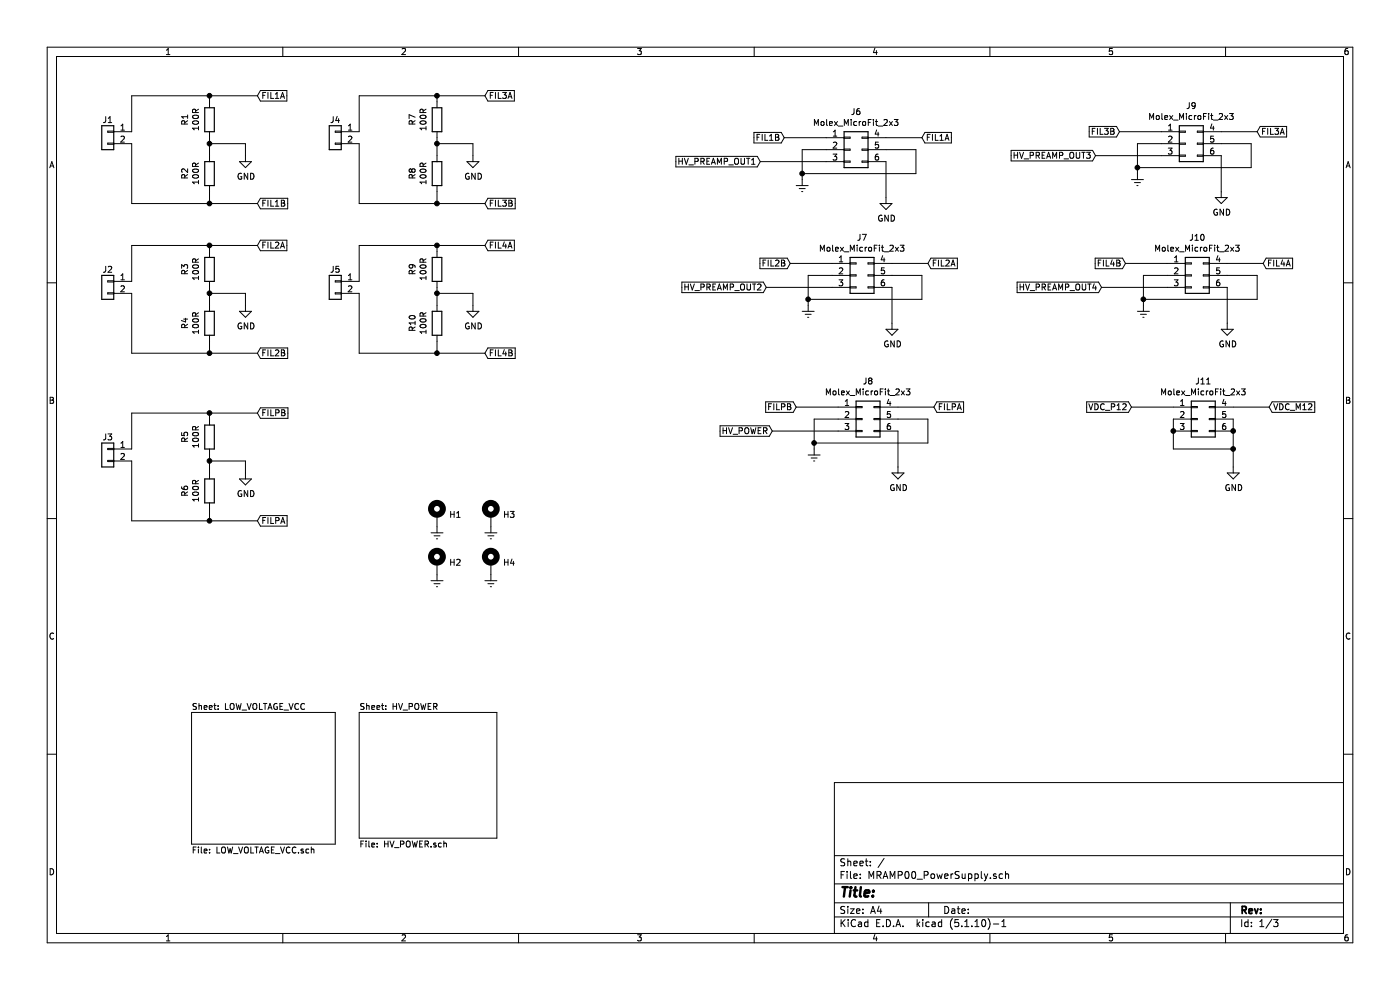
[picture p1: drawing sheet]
EESchema Schematic File Version 4
EELAYER 30 0
EELAYER END
$Descr A4 11693 8268
encoding utf-8
Sheet 1 3
Title ""
Date ""
Rev ""
Comp ""
Comment1 ""
Comment2 ""
Comment3 ""
Comment4 ""
$EndDescr
$Sheet
S 3000 5950 1150 1050
U 618ECD6A
F0 "HV_POWER" 50
F1 "HV_POWER.sch" 50
$EndSheet
$Sheet
S 1600 5950 1200 1100
U 61968BCB
F0 "LOW_VOLTAGE_VCC" 50
F1 "LOW_VOLTAGE_VCC.sch" 50
$EndSheet
$Comp
L Connector_Generic:Conn_01x02 J?
U 1 1
P 900 1100
AR Path="/618ECD6A/61A2F7F6" Ref="J?"  Part="1" 
AR Path="/619620E4/61A2F7F6" Ref="J?"  Part="1" 
AR Path="/61A2F7F6" Ref="J1"  Part="1" 
F 0 "J1" H 900 1200 50  0000 C CNN
F 1 "Conn_01x04" H 1300 1050 50  0001 C CNN
F 2 "Connector_Phoenix_GMSTB:PhoenixContact_GMSTBVA_2,5_2-G_1x02_P7.50mm_Vertical" H 900 1100 50  0001 C CNN
F 3 "~" H 900 1100 50  0001 C CNN
F 4 "1766660" H 900 1100 50  0001 C CNN "PN"
F 5 "M: 651-1766660" H 900 1100 50  0001 C CNN "FORNITORE"
F 6 "Phoenix Contact: Morsettiere innestabili 2 Pos 7.5mm pitch Through Hole Header" H 900 1100 50  0001 C CNN "NOTE"
	1    900  1100
	-1   0    0    -1  
$EndComp
$Comp
L Device:R R?
U 1 1
P 1750 1000
AR Path="/618ECD6A/61A32350" Ref="R?"  Part="1" 
AR Path="/61968BCB/61A32350" Ref="R?"  Part="1" 
AR Path="/61A32350" Ref="R1"  Part="1" 
F 0 "R1" V 1543 1000 50  0000 C CNN
F 1 "100R" V 1634 1000 50  0000 C CNN
F 2 "Resistor_SMD:R_1206_3216Metric_Pad1.30x1.75mm_HandSolder" V 1680 1000 50  0001 C CNN
F 3 "~" H 1750 1000 50  0001 C CNN
F 4 "CRGH1206F100R" V 1750 1000 50  0001 C CNN "PN"
F 5 "M: 279-CRGH1206F100R" V 1750 1000 50  0001 C CNN "FORNITORE"
F 6 "Resistori a pellicola spessa - SMD CRGH1206 1% 100R 0.5W" V 1750 1000 50  0001 C CNN "NOTE"
	1    1750 1000
	1    0    0    -1  
$EndComp
Wire Wire Line
	1750 1300 1750 1200
Wire Wire Line
	1750 1200 2050 1200
Wire Wire Line
	2050 1200 2050 1300
Connection ~ 1750 1200
Wire Wire Line
	1750 1200 1750 1150
$Comp
L power:GND #PWR01
U 1 1
P 2050 1300
F 0 "#PWR01" H 2050 1050 50  0001 C CNN
F 1 "GND" H 2055 1127 50  0000 C CNN
F 2 "" H 2050 1300 50  0001 C CNN
F 3 "" H 2050 1300 50  0001 C CNN
	1    2050 1300
	1    0    0    -1  
$EndComp
Wire Wire Line
	1100 800  1750 800 
Wire Wire Line
	1750 800  1750 850 
Wire Wire Line
	1750 1700 1750 1600
Text GLabel 2150 800  2    50   Input ~ 0
FIL1A
Wire Wire Line
	2150 800  1750 800 
Connection ~ 1750 800 
Text GLabel 2150 1700 2    50   Input ~ 0
FIL1B
Wire Wire Line
	2150 1700 1750 1700
$Comp
L Utilizzati:Molex_MicroFit_2x3 J6
U 1 1
P 7100 1250
F 0 "J6" H 7150 1567 50  0000 C CNN
F 1 "Molex_MicroFit_2x3" H 7150 1476 50  0000 C CNN
F 2 "Connector_Molex:Molex_Micro-Fit_3.0_43045-0612_2x03_P3.00mm_Vertical" H 7100 1250 50  0001 C CNN
F 3 "~" H 7100 1250 50  0001 C CNN
F 4 "206832-0601" H 7150 1657 50  0001 C CNN "PN"
F 5 "M: 538-206832-0601" H 7150 1566 50  0001 C CNN "FORNITORE"
F 6 "MOLEX, Serie Micro-Fit Plus 2x3 Verticale" H 7150 1475 50  0001 C CNN "NOTE"
	1    7100 1250
	1    0    0    -1  
$EndComp
Text GLabel 7700 1150 2    50   Input ~ 0
FIL1A
Text GLabel 6550 1150 0    50   Input ~ 0
FIL1B
Wire Wire Line
	6550 1150 6900 1150
Wire Wire Line
	7400 1150 7700 1150
$Comp
L power:Earth #PWR06
U 1 1
P 6700 1500
F 0 "#PWR06" H 6700 1250 50  0001 C CNN
F 1 "Earth" H 6700 1350 50  0001 C CNN
F 2 "" H 6700 1500 50  0001 C CNN
F 3 "~" H 6700 1500 50  0001 C CNN
	1    6700 1500
	1    0    0    -1  
$EndComp
Wire Wire Line
	6900 1250 6700 1250
Wire Wire Line
	6700 1250 6700 1450
Wire Wire Line
	6700 1450 7650 1450
Wire Wire Line
	7650 1450 7650 1250
Wire Wire Line
	7650 1250 7400 1250
Connection ~ 6700 1450
Wire Wire Line
	6700 1450 6700 1500
$Comp
L power:GND #PWR09
U 1 1
P 7400 1650
F 0 "#PWR09" H 7400 1400 50  0001 C CNN
F 1 "GND" H 7405 1477 50  0000 C CNN
F 2 "" H 7400 1650 50  0001 C CNN
F 3 "" H 7400 1650 50  0001 C CNN
	1    7400 1650
	1    0    0    -1  
$EndComp
Wire Wire Line
	7400 1350 7400 1650
Text GLabel 6350 1350 0    50   Input ~ 0
HV_PREAMP_OUT1
Wire Wire Line
	6900 1350 6350 1350
$Comp
L Utilizzati:Molex_MicroFit_2x3 J7
U 1 1
P 7150 2300
F 0 "J7" H 7200 2617 50  0000 C CNN
F 1 "Molex_MicroFit_2x3" H 7200 2526 50  0000 C CNN
F 2 "Connector_Molex:Molex_Micro-Fit_3.0_43045-0612_2x03_P3.00mm_Vertical" H 7150 2300 50  0001 C CNN
F 3 "~" H 7150 2300 50  0001 C CNN
F 4 "206832-0601" H 7200 2707 50  0001 C CNN "PN"
F 5 "M: 538-206832-0601" H 7200 2616 50  0001 C CNN "FORNITORE"
F 6 "MOLEX, Serie Micro-Fit Plus 2x3 Verticale" H 7200 2525 50  0001 C CNN "NOTE"
	1    7150 2300
	1    0    0    -1  
$EndComp
Text GLabel 7750 2200 2    50   Input ~ 0
FIL2A
Text GLabel 6600 2200 0    50   Input ~ 0
FIL2B
Wire Wire Line
	6600 2200 6950 2200
Wire Wire Line
	7450 2200 7750 2200
$Comp
L power:Earth #PWR07
U 1 1
P 6750 2550
F 0 "#PWR07" H 6750 2300 50  0001 C CNN
F 1 "Earth" H 6750 2400 50  0001 C CNN
F 2 "" H 6750 2550 50  0001 C CNN
F 3 "~" H 6750 2550 50  0001 C CNN
	1    6750 2550
	1    0    0    -1  
$EndComp
Wire Wire Line
	6950 2300 6750 2300
Wire Wire Line
	6750 2300 6750 2500
Wire Wire Line
	6750 2500 7700 2500
Wire Wire Line
	7700 2500 7700 2300
Wire Wire Line
	7700 2300 7450 2300
Connection ~ 6750 2500
Wire Wire Line
	6750 2500 6750 2550
$Comp
L power:GND #PWR010
U 1 1
P 7450 2700
F 0 "#PWR010" H 7450 2450 50  0001 C CNN
F 1 "GND" H 7455 2527 50  0000 C CNN
F 2 "" H 7450 2700 50  0001 C CNN
F 3 "" H 7450 2700 50  0001 C CNN
	1    7450 2700
	1    0    0    -1  
$EndComp
Wire Wire Line
	7450 2400 7450 2700
Text GLabel 6400 2400 0    50   Input ~ 0
HV_PREAMP_OUT2
Wire Wire Line
	6950 2400 6400 2400
$Comp
L Utilizzati:Molex_MicroFit_2x3 J8
U 1 1
P 7200 3500
F 0 "J8" H 7250 3817 50  0000 C CNN
F 1 "Molex_MicroFit_2x3" H 7250 3726 50  0000 C CNN
F 2 "Connector_Molex:Molex_Micro-Fit_3.0_43045-0612_2x03_P3.00mm_Vertical" H 7200 3500 50  0001 C CNN
F 3 "~" H 7200 3500 50  0001 C CNN
F 4 "206832-0601" H 7250 3907 50  0001 C CNN "PN"
F 5 "M: 538-206832-0601" H 7250 3816 50  0001 C CNN "FORNITORE"
F 6 "MOLEX, Serie Micro-Fit Plus 2x3 Verticale" H 7250 3725 50  0001 C CNN "NOTE"
	1    7200 3500
	1    0    0    -1  
$EndComp
Text GLabel 7800 3400 2    50   Input ~ 0
FILPA
Text GLabel 6650 3400 0    50   Input ~ 0
FILPB
Wire Wire Line
	6650 3400 7000 3400
Wire Wire Line
	7500 3400 7800 3400
$Comp
L power:Earth #PWR08
U 1 1
P 6800 3750
F 0 "#PWR08" H 6800 3500 50  0001 C CNN
F 1 "Earth" H 6800 3600 50  0001 C CNN
F 2 "" H 6800 3750 50  0001 C CNN
F 3 "~" H 6800 3750 50  0001 C CNN
	1    6800 3750
	1    0    0    -1  
$EndComp
Wire Wire Line
	7000 3500 6800 3500
Wire Wire Line
	6800 3500 6800 3700
Wire Wire Line
	6800 3700 7750 3700
Wire Wire Line
	7750 3700 7750 3500
Wire Wire Line
	7750 3500 7500 3500
Connection ~ 6800 3700
Wire Wire Line
	6800 3700 6800 3750
$Comp
L power:GND #PWR011
U 1 1
P 7500 3900
F 0 "#PWR011" H 7500 3650 50  0001 C CNN
F 1 "GND" H 7505 3727 50  0000 C CNN
F 2 "" H 7500 3900 50  0001 C CNN
F 3 "" H 7500 3900 50  0001 C CNN
	1    7500 3900
	1    0    0    -1  
$EndComp
Wire Wire Line
	7500 3600 7500 3900
Wire Wire Line
	7000 3600 6450 3600
Text GLabel 6450 3600 0    50   Input ~ 0
HV_POWER
$Comp
L Utilizzati:Molex_MicroFit_2x3 J9
U 1 1
P 9900 1200
F 0 "J9" H 9950 1517 50  0000 C CNN
F 1 "Molex_MicroFit_2x3" H 9950 1426 50  0000 C CNN
F 2 "Connector_Molex:Molex_Micro-Fit_3.0_43045-0612_2x03_P3.00mm_Vertical" H 9900 1200 50  0001 C CNN
F 3 "~" H 9900 1200 50  0001 C CNN
F 4 "206832-0601" H 9950 1607 50  0001 C CNN "PN"
F 5 "M: 538-206832-0601" H 9950 1516 50  0001 C CNN "FORNITORE"
F 6 "MOLEX, Serie Micro-Fit Plus 2x3 Verticale" H 9950 1425 50  0001 C CNN "NOTE"
	1    9900 1200
	1    0    0    -1  
$EndComp
Text GLabel 10500 1100 2    50   Input ~ 0
FIL3A
Text GLabel 9350 1100 0    50   Input ~ 0
FIL3B
Wire Wire Line
	9350 1100 9700 1100
Wire Wire Line
	10200 1100 10500 1100
$Comp
L power:Earth #PWR012
U 1 1
P 9500 1450
F 0 "#PWR012" H 9500 1200 50  0001 C CNN
F 1 "Earth" H 9500 1300 50  0001 C CNN
F 2 "" H 9500 1450 50  0001 C CNN
F 3 "~" H 9500 1450 50  0001 C CNN
	1    9500 1450
	1    0    0    -1  
$EndComp
Wire Wire Line
	9700 1200 9500 1200
Wire Wire Line
	9500 1200 9500 1400
Wire Wire Line
	9500 1400 10450 1400
Wire Wire Line
	10450 1400 10450 1200
Wire Wire Line
	10450 1200 10200 1200
Connection ~ 9500 1400
Wire Wire Line
	9500 1400 9500 1450
$Comp
L power:GND #PWR014
U 1 1
P 10200 1600
F 0 "#PWR014" H 10200 1350 50  0001 C CNN
F 1 "GND" H 10205 1427 50  0000 C CNN
F 2 "" H 10200 1600 50  0001 C CNN
F 3 "" H 10200 1600 50  0001 C CNN
	1    10200 1600
	1    0    0    -1  
$EndComp
Wire Wire Line
	10200 1300 10200 1600
Text GLabel 9150 1300 0    50   Input ~ 0
HV_PREAMP_OUT3
Wire Wire Line
	9700 1300 9150 1300
$Comp
L Utilizzati:Molex_MicroFit_2x3 J10
U 1 1
P 9950 2300
F 0 "J10" H 10000 2617 50  0000 C CNN
F 1 "Molex_MicroFit_2x3" H 10000 2526 50  0000 C CNN
F 2 "Connector_Molex:Molex_Micro-Fit_3.0_43045-0612_2x03_P3.00mm_Vertical" H 9950 2300 50  0001 C CNN
F 3 "~" H 9950 2300 50  0001 C CNN
F 4 "206832-0601" H 10000 2707 50  0001 C CNN "PN"
F 5 "M: 538-206832-0601" H 10000 2616 50  0001 C CNN "FORNITORE"
F 6 "MOLEX, Serie Micro-Fit Plus 2x3 Verticale" H 10000 2525 50  0001 C CNN "NOTE"
	1    9950 2300
	1    0    0    -1  
$EndComp
Text GLabel 9400 2200 0    50   Input ~ 0
FIL4B
Wire Wire Line
	9400 2200 9750 2200
Wire Wire Line
	10250 2200 10550 2200
$Comp
L power:Earth #PWR013
U 1 1
P 9550 2550
F 0 "#PWR013" H 9550 2300 50  0001 C CNN
F 1 "Earth" H 9550 2400 50  0001 C CNN
F 2 "" H 9550 2550 50  0001 C CNN
F 3 "~" H 9550 2550 50  0001 C CNN
	1    9550 2550
	1    0    0    -1  
$EndComp
Wire Wire Line
	9750 2300 9550 2300
Wire Wire Line
	9550 2300 9550 2500
Wire Wire Line
	9550 2500 10500 2500
Wire Wire Line
	10500 2500 10500 2300
Wire Wire Line
	10500 2300 10250 2300
Connection ~ 9550 2500
Wire Wire Line
	9550 2500 9550 2550
$Comp
L power:GND #PWR015
U 1 1
P 10250 2700
F 0 "#PWR015" H 10250 2450 50  0001 C CNN
F 1 "GND" H 10255 2527 50  0000 C CNN
F 2 "" H 10250 2700 50  0001 C CNN
F 3 "" H 10250 2700 50  0001 C CNN
	1    10250 2700
	1    0    0    -1  
$EndComp
Wire Wire Line
	10250 2400 10250 2700
Text GLabel 9200 2400 0    50   Input ~ 0
HV_PREAMP_OUT4
Wire Wire Line
	9750 2400 9200 2400
Text GLabel 10550 2200 2    50   Input ~ 0
FIL4A
Wire Wire Line
	1100 1100 1100 800 
Wire Wire Line
	1100 1700 1100 1200
Wire Wire Line
	1100 1700 1750 1700
Connection ~ 1750 1700
Wire Wire Line
	1750 2550 1750 2450
Wire Wire Line
	1750 2450 2050 2450
Wire Wire Line
	2050 2450 2050 2550
Connection ~ 1750 2450
Wire Wire Line
	1750 2450 1750 2400
$Comp
L power:GND #PWR02
U 1 1
P 2050 2550
F 0 "#PWR02" H 2050 2300 50  0001 C CNN
F 1 "GND" H 2055 2377 50  0000 C CNN
F 2 "" H 2050 2550 50  0001 C CNN
F 3 "" H 2050 2550 50  0001 C CNN
	1    2050 2550
	1    0    0    -1  
$EndComp
Wire Wire Line
	1100 2050 1750 2050
Wire Wire Line
	1750 2050 1750 2100
Wire Wire Line
	1750 2950 1750 2850
Text GLabel 2150 2050 2    50   Input ~ 0
FIL2A
Wire Wire Line
	2150 2050 1750 2050
Connection ~ 1750 2050
Text GLabel 2150 2950 2    50   Input ~ 0
FIL2B
Wire Wire Line
	2150 2950 1750 2950
Wire Wire Line
	1100 2350 1100 2050
Wire Wire Line
	1100 2950 1100 2450
Wire Wire Line
	1100 2950 1750 2950
Connection ~ 1750 2950
Wire Wire Line
	3650 1300 3650 1200
Wire Wire Line
	3650 1200 3950 1200
Wire Wire Line
	3950 1200 3950 1300
Connection ~ 3650 1200
Wire Wire Line
	3650 1200 3650 1150
$Comp
L power:GND #PWR04
U 1 1
P 3950 1300
F 0 "#PWR04" H 3950 1050 50  0001 C CNN
F 1 "GND" H 3955 1127 50  0000 C CNN
F 2 "" H 3950 1300 50  0001 C CNN
F 3 "" H 3950 1300 50  0001 C CNN
	1    3950 1300
	1    0    0    -1  
$EndComp
Wire Wire Line
	3000 800  3650 800 
Wire Wire Line
	3650 800  3650 850 
Wire Wire Line
	3650 1700 3650 1600
Text GLabel 4050 800  2    50   Input ~ 0
FIL3A
Wire Wire Line
	4050 800  3650 800 
Connection ~ 3650 800 
Text GLabel 4050 1700 2    50   Input ~ 0
FIL3B
Wire Wire Line
	4050 1700 3650 1700
Wire Wire Line
	3000 1100 3000 800 
Wire Wire Line
	3000 1700 3000 1200
Wire Wire Line
	3000 1700 3650 1700
Connection ~ 3650 1700
Wire Wire Line
	3650 2550 3650 2450
Wire Wire Line
	3650 2450 3950 2450
Wire Wire Line
	3950 2450 3950 2550
Connection ~ 3650 2450
Wire Wire Line
	3650 2450 3650 2400
$Comp
L power:GND #PWR05
U 1 1
P 3950 2550
F 0 "#PWR05" H 3950 2300 50  0001 C CNN
F 1 "GND" H 3955 2377 50  0000 C CNN
F 2 "" H 3950 2550 50  0001 C CNN
F 3 "" H 3950 2550 50  0001 C CNN
	1    3950 2550
	1    0    0    -1  
$EndComp
Wire Wire Line
	3000 2050 3650 2050
Wire Wire Line
	3650 2050 3650 2100
Wire Wire Line
	3650 2950 3650 2850
Text GLabel 4050 2050 2    50   Input ~ 0
FIL4A
Wire Wire Line
	4050 2050 3650 2050
Connection ~ 3650 2050
Text GLabel 4050 2950 2    50   Input ~ 0
FIL4B
Wire Wire Line
	4050 2950 3650 2950
Wire Wire Line
	3000 2350 3000 2050
Wire Wire Line
	3000 2950 3000 2450
Wire Wire Line
	3000 2950 3650 2950
Connection ~ 3650 2950
Wire Wire Line
	1750 3950 1750 3850
Wire Wire Line
	1750 3850 2050 3850
Wire Wire Line
	2050 3850 2050 3950
Connection ~ 1750 3850
Wire Wire Line
	1750 3850 1750 3800
$Comp
L power:GND #PWR03
U 1 1
P 2050 3950
F 0 "#PWR03" H 2050 3700 50  0001 C CNN
F 1 "GND" H 2055 3777 50  0000 C CNN
F 2 "" H 2050 3950 50  0001 C CNN
F 3 "" H 2050 3950 50  0001 C CNN
	1    2050 3950
	1    0    0    -1  
$EndComp
Wire Wire Line
	1100 3450 1750 3450
Wire Wire Line
	1750 3450 1750 3500
Wire Wire Line
	1750 4350 1750 4250
Text GLabel 2150 4350 2    50   Input ~ 0
FILPA
Wire Wire Line
	2150 3450 1750 3450
Connection ~ 1750 3450
Text GLabel 2150 3450 2    50   Input ~ 0
FILPB
Wire Wire Line
	2150 4350 1750 4350
Wire Wire Line
	1100 4350 1100 3850
Wire Wire Line
	1100 4350 1750 4350
Connection ~ 1750 4350
$Comp
L Utilizzati:Molex_MicroFit_2x3 J11
U 1 1
P 10000 3500
F 0 "J11" H 10050 3817 50  0000 C CNN
F 1 "Molex_MicroFit_2x3" H 10050 3726 50  0000 C CNN
F 2 "Connector_Molex:Molex_Micro-Fit_3.0_43045-0612_2x03_P3.00mm_Vertical" H 10000 3500 50  0001 C CNN
F 3 "~" H 10000 3500 50  0001 C CNN
F 4 "206832-0601" H 10050 3907 50  0001 C CNN "PN"
F 5 "M: 538-206832-0601" H 10050 3816 50  0001 C CNN "FORNITORE"
F 6 "MOLEX, Serie Micro-Fit Plus 2x3 Verticale" H 10050 3725 50  0001 C CNN "NOTE"
	1    10000 3500
	1    0    0    -1  
$EndComp
Wire Wire Line
	9450 3400 9800 3400
Wire Wire Line
	10300 3400 10600 3400
$Comp
L power:GND #PWR016
U 1 1
P 10300 3900
F 0 "#PWR016" H 10300 3650 50  0001 C CNN
F 1 "GND" H 10305 3727 50  0000 C CNN
F 2 "" H 10300 3900 50  0001 C CNN
F 3 "" H 10300 3900 50  0001 C CNN
	1    10300 3900
	1    0    0    -1  
$EndComp
Text GLabel 9450 3400 0    50   Input ~ 0
VDC_P12
Text GLabel 10600 3400 2    50   Input ~ 0
VDC_M12
Wire Wire Line
	9800 3500 9800 3600
Connection ~ 10300 3600
Wire Wire Line
	10300 3600 10300 3500
Wire Wire Line
	10300 3600 10300 3750
Wire Wire Line
	9800 3600 9800 3750
Wire Wire Line
	9800 3750 10300 3750
Connection ~ 9800 3600
Connection ~ 10300 3750
Wire Wire Line
	10300 3750 10300 3900
$Comp
L Device:R R?
U 1 1
P 1750 1450
AR Path="/618ECD6A/61983F66" Ref="R?"  Part="1" 
AR Path="/61968BCB/61983F66" Ref="R?"  Part="1" 
AR Path="/61983F66" Ref="R2"  Part="1" 
F 0 "R2" V 1543 1450 50  0000 C CNN
F 1 "100R" V 1634 1450 50  0000 C CNN
F 2 "Resistor_SMD:R_1206_3216Metric_Pad1.30x1.75mm_HandSolder" V 1680 1450 50  0001 C CNN
F 3 "~" H 1750 1450 50  0001 C CNN
F 4 "CRGH1206F100R" V 1750 1450 50  0001 C CNN "PN"
F 5 "M: 279-CRGH1206F100R" V 1750 1450 50  0001 C CNN "FORNITORE"
F 6 "Resistori a pellicola spessa - SMD CRGH1206 1% 100R 0.5W" V 1750 1450 50  0001 C CNN "NOTE"
	1    1750 1450
	1    0    0    -1  
$EndComp
$Comp
L Device:R R?
U 1 1
P 3650 1000
AR Path="/618ECD6A/619887B3" Ref="R?"  Part="1" 
AR Path="/61968BCB/619887B3" Ref="R?"  Part="1" 
AR Path="/619887B3" Ref="R7"  Part="1" 
F 0 "R7" V 3443 1000 50  0000 C CNN
F 1 "100R" V 3534 1000 50  0000 C CNN
F 2 "Resistor_SMD:R_1206_3216Metric_Pad1.30x1.75mm_HandSolder" V 3580 1000 50  0001 C CNN
F 3 "~" H 3650 1000 50  0001 C CNN
F 4 "CRGH1206F100R" V 3650 1000 50  0001 C CNN "PN"
F 5 "M: 279-CRGH1206F100R" V 3650 1000 50  0001 C CNN "FORNITORE"
F 6 "Resistori a pellicola spessa - SMD CRGH1206 1% 100R 0.5W" V 3650 1000 50  0001 C CNN "NOTE"
	1    3650 1000
	1    0    0    -1  
$EndComp
$Comp
L Device:R R?
U 1 1
P 3650 1450
AR Path="/618ECD6A/6198D0E8" Ref="R?"  Part="1" 
AR Path="/61968BCB/6198D0E8" Ref="R?"  Part="1" 
AR Path="/6198D0E8" Ref="R8"  Part="1" 
F 0 "R8" V 3443 1450 50  0000 C CNN
F 1 "100R" V 3534 1450 50  0000 C CNN
F 2 "Resistor_SMD:R_1206_3216Metric_Pad1.30x1.75mm_HandSolder" V 3580 1450 50  0001 C CNN
F 3 "~" H 3650 1450 50  0001 C CNN
F 4 "CRGH1206F100R" V 3650 1450 50  0001 C CNN "PN"
F 5 "M: 279-CRGH1206F100R" V 3650 1450 50  0001 C CNN "FORNITORE"
F 6 "Resistori a pellicola spessa - SMD CRGH1206 1% 100R 0.5W" V 3650 1450 50  0001 C CNN "NOTE"
	1    3650 1450
	1    0    0    -1  
$EndComp
$Comp
L Device:R R?
U 1 1
P 1750 2250
AR Path="/618ECD6A/61991D19" Ref="R?"  Part="1" 
AR Path="/61968BCB/61991D19" Ref="R?"  Part="1" 
AR Path="/61991D19" Ref="R3"  Part="1" 
F 0 "R3" V 1543 2250 50  0000 C CNN
F 1 "100R" V 1634 2250 50  0000 C CNN
F 2 "Resistor_SMD:R_1206_3216Metric_Pad1.30x1.75mm_HandSolder" V 1680 2250 50  0001 C CNN
F 3 "~" H 1750 2250 50  0001 C CNN
F 4 "CRGH1206F100R" V 1750 2250 50  0001 C CNN "PN"
F 5 "M: 279-CRGH1206F100R" V 1750 2250 50  0001 C CNN "FORNITORE"
F 6 "Resistori a pellicola spessa - SMD CRGH1206 1% 100R 0.5W" V 1750 2250 50  0001 C CNN "NOTE"
	1    1750 2250
	1    0    0    -1  
$EndComp
$Comp
L Device:R R?
U 1 1
P 1750 2700
AR Path="/618ECD6A/6199689F" Ref="R?"  Part="1" 
AR Path="/61968BCB/6199689F" Ref="R?"  Part="1" 
AR Path="/6199689F" Ref="R4"  Part="1" 
F 0 "R4" V 1543 2700 50  0000 C CNN
F 1 "100R" V 1634 2700 50  0000 C CNN
F 2 "Resistor_SMD:R_1206_3216Metric_Pad1.30x1.75mm_HandSolder" V 1680 2700 50  0001 C CNN
F 3 "~" H 1750 2700 50  0001 C CNN
F 4 "CRGH1206F100R" V 1750 2700 50  0001 C CNN "PN"
F 5 "M: 279-CRGH1206F100R" V 1750 2700 50  0001 C CNN "FORNITORE"
F 6 "Resistori a pellicola spessa - SMD CRGH1206 1% 100R 0.5W" V 1750 2700 50  0001 C CNN "NOTE"
	1    1750 2700
	1    0    0    -1  
$EndComp
$Comp
L Device:R R?
U 1 1
P 3650 2250
AR Path="/618ECD6A/6199B356" Ref="R?"  Part="1" 
AR Path="/61968BCB/6199B356" Ref="R?"  Part="1" 
AR Path="/6199B356" Ref="R9"  Part="1" 
F 0 "R9" V 3443 2250 50  0000 C CNN
F 1 "100R" V 3534 2250 50  0000 C CNN
F 2 "Resistor_SMD:R_1206_3216Metric_Pad1.30x1.75mm_HandSolder" V 3580 2250 50  0001 C CNN
F 3 "~" H 3650 2250 50  0001 C CNN
F 4 "CRGH1206F100R" V 3650 2250 50  0001 C CNN "PN"
F 5 "M: 279-CRGH1206F100R" V 3650 2250 50  0001 C CNN "FORNITORE"
F 6 "Resistori a pellicola spessa - SMD CRGH1206 1% 100R 0.5W" V 3650 2250 50  0001 C CNN "NOTE"
	1    3650 2250
	1    0    0    -1  
$EndComp
$Comp
L Device:R R?
U 1 1
P 3650 2700
AR Path="/618ECD6A/6199FD44" Ref="R?"  Part="1" 
AR Path="/61968BCB/6199FD44" Ref="R?"  Part="1" 
AR Path="/6199FD44" Ref="R10"  Part="1" 
F 0 "R10" V 3443 2700 50  0000 C CNN
F 1 "100R" V 3534 2700 50  0000 C CNN
F 2 "Resistor_SMD:R_1206_3216Metric_Pad1.30x1.75mm_HandSolder" V 3580 2700 50  0001 C CNN
F 3 "~" H 3650 2700 50  0001 C CNN
F 4 "CRGH1206F100R" V 3650 2700 50  0001 C CNN "PN"
F 5 "M: 279-CRGH1206F100R" V 3650 2700 50  0001 C CNN "FORNITORE"
F 6 "Resistori a pellicola spessa - SMD CRGH1206 1% 100R 0.5W" V 3650 2700 50  0001 C CNN "NOTE"
	1    3650 2700
	1    0    0    -1  
$EndComp
$Comp
L Device:R R?
U 1 1
P 1750 3650
AR Path="/618ECD6A/619A4DDD" Ref="R?"  Part="1" 
AR Path="/61968BCB/619A4DDD" Ref="R?"  Part="1" 
AR Path="/619A4DDD" Ref="R5"  Part="1" 
F 0 "R5" V 1543 3650 50  0000 C CNN
F 1 "100R" V 1634 3650 50  0000 C CNN
F 2 "Resistor_SMD:R_1206_3216Metric_Pad1.30x1.75mm_HandSolder" V 1680 3650 50  0001 C CNN
F 3 "~" H 1750 3650 50  0001 C CNN
F 4 "CRGH1206F100R" V 1750 3650 50  0001 C CNN "PN"
F 5 "M: 279-CRGH1206F100R" V 1750 3650 50  0001 C CNN "FORNITORE"
F 6 "Resistori a pellicola spessa - SMD CRGH1206 1% 100R 0.5W" V 1750 3650 50  0001 C CNN "NOTE"
	1    1750 3650
	1    0    0    -1  
$EndComp
$Comp
L Device:R R?
U 1 1
P 1750 4100
AR Path="/618ECD6A/619A9606" Ref="R?"  Part="1" 
AR Path="/61968BCB/619A9606" Ref="R?"  Part="1" 
AR Path="/619A9606" Ref="R6"  Part="1" 
F 0 "R6" V 1543 4100 50  0000 C CNN
F 1 "100R" V 1634 4100 50  0000 C CNN
F 2 "Resistor_SMD:R_1206_3216Metric_Pad1.30x1.75mm_HandSolder" V 1680 4100 50  0001 C CNN
F 3 "~" H 1750 4100 50  0001 C CNN
F 4 "CRGH1206F100R" V 1750 4100 50  0001 C CNN "PN"
F 5 "M: 279-CRGH1206F100R" V 1750 4100 50  0001 C CNN "FORNITORE"
F 6 "Resistori a pellicola spessa - SMD CRGH1206 1% 100R 0.5W" V 1750 4100 50  0001 C CNN "NOTE"
	1    1750 4100
	1    0    0    -1  
$EndComp
$Comp
L Mechanical:MountingHole_Pad H1
U 1 1
P 3650 4300
F 0 "H1" H 3750 4303 50  0000 L CNN
F 1 "MountingHole_Pad" H 3750 4258 50  0001 L CNN
F 2 "MountingHole:MountingHole_3.2mm_M3_Pad" H 3650 4300 50  0001 C CNN
F 3 "~" H 3650 4300 50  0001 C CNN
	1    3650 4300
	1    0    0    -1  
$EndComp
$Comp
L power:Earth #PWR0101
U 1 1
P 3650 4400
F 0 "#PWR0101" H 3650 4150 50  0001 C CNN
F 1 "Earth" H 3650 4250 50  0001 C CNN
F 2 "" H 3650 4400 50  0001 C CNN
F 3 "~" H 3650 4400 50  0001 C CNN
	1    3650 4400
	1    0    0    -1  
$EndComp
$Comp
L Mechanical:MountingHole_Pad H2
U 1 1
P 3650 4700
F 0 "H2" H 3750 4703 50  0000 L CNN
F 1 "MountingHole_Pad" H 3750 4658 50  0001 L CNN
F 2 "MountingHole:MountingHole_3.2mm_M3_Pad" H 3650 4700 50  0001 C CNN
F 3 "~" H 3650 4700 50  0001 C CNN
	1    3650 4700
	1    0    0    -1  
$EndComp
$Comp
L power:Earth #PWR0102
U 1 1
P 3650 4800
F 0 "#PWR0102" H 3650 4550 50  0001 C CNN
F 1 "Earth" H 3650 4650 50  0001 C CNN
F 2 "" H 3650 4800 50  0001 C CNN
F 3 "~" H 3650 4800 50  0001 C CNN
	1    3650 4800
	1    0    0    -1  
$EndComp
$Comp
L Mechanical:MountingHole_Pad H3
U 1 1
P 4100 4300
F 0 "H3" H 4200 4303 50  0000 L CNN
F 1 "MountingHole_Pad" H 4200 4258 50  0001 L CNN
F 2 "MountingHole:MountingHole_3.2mm_M3_Pad" H 4100 4300 50  0001 C CNN
F 3 "~" H 4100 4300 50  0001 C CNN
	1    4100 4300
	1    0    0    -1  
$EndComp
$Comp
L power:Earth #PWR0103
U 1 1
P 4100 4400
F 0 "#PWR0103" H 4100 4150 50  0001 C CNN
F 1 "Earth" H 4100 4250 50  0001 C CNN
F 2 "" H 4100 4400 50  0001 C CNN
F 3 "~" H 4100 4400 50  0001 C CNN
	1    4100 4400
	1    0    0    -1  
$EndComp
$Comp
L Mechanical:MountingHole_Pad H4
U 1 1
P 4100 4700
F 0 "H4" H 4200 4703 50  0000 L CNN
F 1 "MountingHole_Pad" H 4200 4658 50  0001 L CNN
F 2 "MountingHole:MountingHole_3.2mm_M3_Pad" H 4100 4700 50  0001 C CNN
F 3 "~" H 4100 4700 50  0001 C CNN
	1    4100 4700
	1    0    0    -1  
$EndComp
$Comp
L power:Earth #PWR0104
U 1 1
P 4100 4800
F 0 "#PWR0104" H 4100 4550 50  0001 C CNN
F 1 "Earth" H 4100 4650 50  0001 C CNN
F 2 "" H 4100 4800 50  0001 C CNN
F 3 "~" H 4100 4800 50  0001 C CNN
	1    4100 4800
	1    0    0    -1  
$EndComp
$Comp
L Connector_Generic:Conn_01x02 J?
U 1 1
P 2800 1100
AR Path="/618ECD6A/6199D0D2" Ref="J?"  Part="1" 
AR Path="/619620E4/6199D0D2" Ref="J?"  Part="1" 
AR Path="/6199D0D2" Ref="J4"  Part="1" 
F 0 "J4" H 2800 1200 50  0000 C CNN
F 1 "Conn_01x04" H 3200 1050 50  0001 C CNN
F 2 "Connector_Phoenix_GMSTB:PhoenixContact_GMSTBVA_2,5_2-G_1x02_P7.50mm_Vertical" H 2800 1100 50  0001 C CNN
F 3 "~" H 2800 1100 50  0001 C CNN
F 4 "1766660" H 2800 1100 50  0001 C CNN "PN"
F 5 "M: 651-1766660" H 2800 1100 50  0001 C CNN "FORNITORE"
F 6 "Phoenix Contact: Morsettiere innestabili 2 Pos 7.5mm pitch Through Hole Header" H 2800 1100 50  0001 C CNN "NOTE"
	1    2800 1100
	-1   0    0    -1  
$EndComp
$Comp
L Connector_Generic:Conn_01x02 J?
U 1 1
P 2800 2350
AR Path="/618ECD6A/619A2980" Ref="J?"  Part="1" 
AR Path="/619620E4/619A2980" Ref="J?"  Part="1" 
AR Path="/619A2980" Ref="J5"  Part="1" 
F 0 "J5" H 2800 2450 50  0000 C CNN
F 1 "Conn_01x04" H 3200 2300 50  0001 C CNN
F 2 "Connector_Phoenix_GMSTB:PhoenixContact_GMSTBVA_2,5_2-G_1x02_P7.50mm_Vertical" H 2800 2350 50  0001 C CNN
F 3 "~" H 2800 2350 50  0001 C CNN
F 4 "1766660" H 2800 2350 50  0001 C CNN "PN"
F 5 "M: 651-1766660" H 2800 2350 50  0001 C CNN "FORNITORE"
F 6 "Phoenix Contact: Morsettiere innestabili 2 Pos 7.5mm pitch Through Hole Header" H 2800 2350 50  0001 C CNN "NOTE"
	1    2800 2350
	-1   0    0    -1  
$EndComp
$Comp
L Connector_Generic:Conn_01x02 J?
U 1 1
P 900 2350
AR Path="/618ECD6A/619A89DC" Ref="J?"  Part="1" 
AR Path="/619620E4/619A89DC" Ref="J?"  Part="1" 
AR Path="/619A89DC" Ref="J2"  Part="1" 
F 0 "J2" H 900 2450 50  0000 C CNN
F 1 "Conn_01x04" H 1300 2300 50  0001 C CNN
F 2 "Connector_Phoenix_GMSTB:PhoenixContact_GMSTBVA_2,5_2-G_1x02_P7.50mm_Vertical" H 900 2350 50  0001 C CNN
F 3 "~" H 900 2350 50  0001 C CNN
F 4 "1766660" H 900 2350 50  0001 C CNN "PN"
F 5 "M: 651-1766660" H 900 2350 50  0001 C CNN "FORNITORE"
F 6 "Phoenix Contact: Morsettiere innestabili 2 Pos 7.5mm pitch Through Hole Header" H 900 2350 50  0001 C CNN "NOTE"
	1    900  2350
	-1   0    0    -1  
$EndComp
Wire Wire Line
	1100 3750 1100 3450
$Comp
L Connector_Generic:Conn_01x02 J?
U 1 1
P 900 3750
AR Path="/618ECD6A/619B2A5F" Ref="J?"  Part="1" 
AR Path="/619620E4/619B2A5F" Ref="J?"  Part="1" 
AR Path="/619B2A5F" Ref="J3"  Part="1" 
F 0 "J3" H 900 3850 50  0000 C CNN
F 1 "Conn_01x04" H 1300 3700 50  0001 C CNN
F 2 "Connector_Phoenix_GMSTB:PhoenixContact_GMSTBVA_2,5_2-G_1x02_P7.50mm_Vertical" H 900 3750 50  0001 C CNN
F 3 "~" H 900 3750 50  0001 C CNN
F 4 "1766660" H 900 3750 50  0001 C CNN "PN"
F 5 "M: 651-1766660" H 900 3750 50  0001 C CNN "FORNITORE"
F 6 "Phoenix Contact: Morsettiere innestabili 2 Pos 7.5mm pitch Through Hole Header" H 900 3750 50  0001 C CNN "NOTE"
	1    900  3750
	-1   0    0    -1  
$EndComp
$EndSCHEMATC
